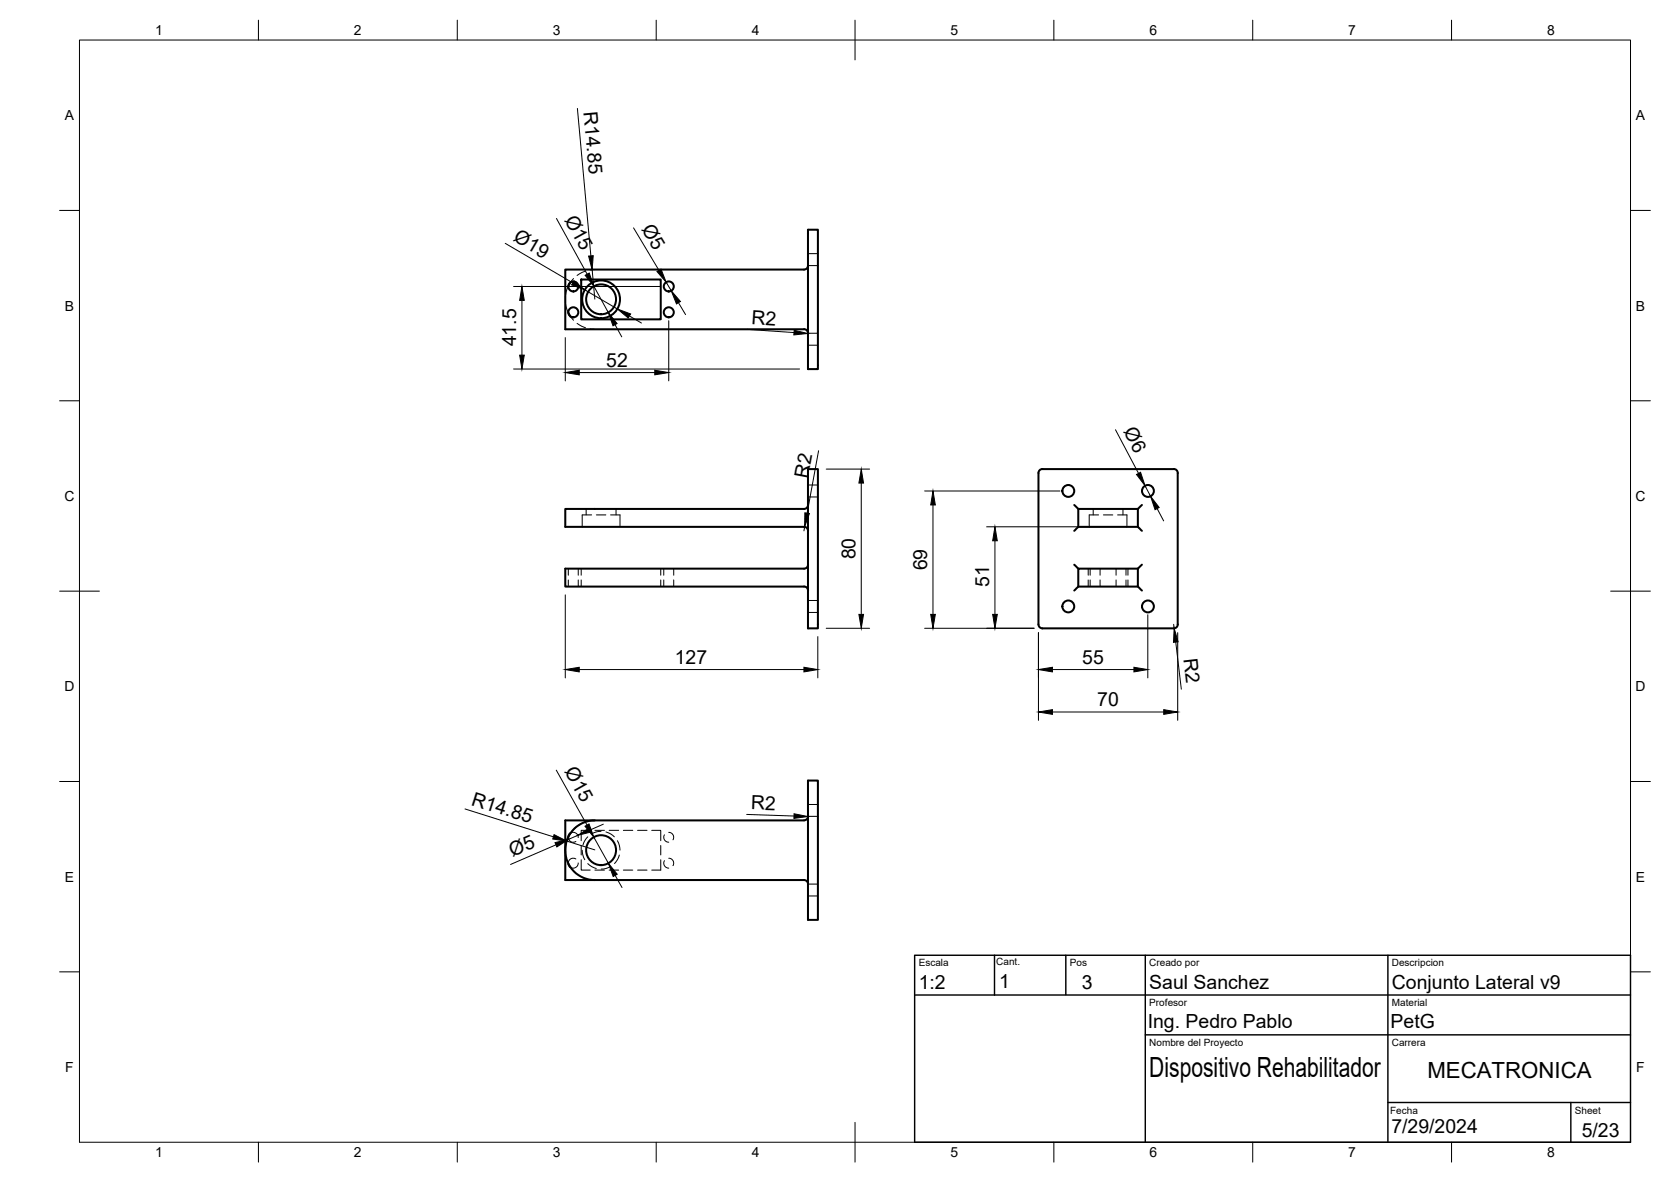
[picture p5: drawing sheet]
<svg xmlns="http://www.w3.org/2000/svg" width="420mm" height="297mm" viewBox="0 0 420 297" stroke-linecap="round" stroke-linejoin="round" font-family="sans-serif">
<!-- layer: Visible -->
<g fill="none" stroke="#000" stroke-width=".51">
<path d="M203.2 57.7h2.5v35.1h-2.5zM142.9 78.6l.5 1M143.4 70.9l-.5 1M146.1 70.2h20v10h-20zM203.2 66.7a1.01 1.01 0 0 1-1 1h-60.1v15h60.1a1.01 1.01 0 0 1 1 1M203.2 117.9h2.5v40h-2.5zM261.4 118.2l.7-.3h33a.97 .97 0 0 1 1 1v38a1.01 1.01 0 0 1-1 1h-33a1.01 1.01 0 0 1-1-1v-38zM203.2 126.9a1.01 1.01 0 0 1-1 1h-60.1v4.5h60.1a1.01 1.01 0 0 1 1 1M270.1 126.9l1 1M271.1 132.4l-1 1M286.1 132.4l1 1M286.1 127.9v4.5h-15"/>
<path d="M286.1 127.9h-15v4.5M287.1 126.9l-1 1M203.2 141.9a1.01 1.01 0 0 1-1 1h-60.1v4.5h60.1a.97 .97 0 0 1 1 1M270.1 141.9l1 1M271.1 147.4l-1 1M286.1 147.4l1 1M286.1 142.9h-15v4.5M286.1 142.9v4.5h-15M287.1 141.9l-1 1M203.2 196.2h2.5v35h-2.5zM142.1 213.7v7.5h60.1a1.01 1.01 0 0 1 1 1M142.9 217l.2 .5 .4 .5"/>
<path d="M143.5 209.3l-.4 .5-.2 .5M149.6 206.2h-7.5v7.4M202.2 206.2h-52.6a7.5 7.5 0 0 0-7.5 7.5 7.5 7.5 0 0 0 7.5 7.5M203.2 205.1a1.01 1.01 0 0 1-1 1"/>
<circle cx="144.2" cy="72" r="1.26"/>
<circle cx="144.2" cy="78.5" r="1.26"/>
<circle cx="151.1" cy="75.2" r="4.8"/>
<circle cx="151.1" cy="75.2" r="3.8"/>
<circle cx="168.2" cy="78.5" r="1.26"/>
<circle cx="168.2" cy="72" r="1.26"/>
<circle cx="268.6" cy="123.4" r="1.49"/>
<circle cx="288.6" cy="123.4" r="1.49"/>
<circle cx="268.6" cy="152.4" r="1.49"/>
<circle cx="288.6" cy="152.4" r="1.49"/>
<circle cx="151.1" cy="213.7" r="3.8"/>
</g>
<!-- layer: Hidden -->
<g fill="none" stroke="#000" stroke-width=".25">
<path d="M142.1 75.3a7.3 7.3 0 0 0 .8 3.3M142.9 71.9a7.3 7.3 0 0 0-.8 3.3M143.4 79.6l.8 .9M144.2 70l-.8 .9M147.2 68.1l-2.1 1.1M149.6 67.7l-1.2 .1M203.2 63.7h2.5M203.2 66.7h2.5M145.1 81.3l2.1 1.1M148.4 82.6l1.2 .1M203.2 83.7h2.5M203.2 86.7h2.5"/>
<path d="M147.4 127.9v1.5M148.8 129.4h-2.4v3M149.9 129.4h2.4M153.5 129.4h2.4v3M154.9 127.9v1.5M203.2 121.9h2.5M203.2 124.9h2.5M274.9 127.9v1.5M276.2 129.4h-2.3v3M277.4 129.4h2.4M281 129.4h2.4v3M282.4 127.9v1.5"/>
<path d="M142.9 142.9v1.7M142.9 145.7v1.7M145.4 142.9v1.7M145.4 145.7v1.7M146.1 142.9v1.7M146.1 145.7v1.7M166.1 142.9v1.7M166.1 145.7v1.7M166.9 142.9v1.7M166.9 145.7v1.7M169.4 142.9v1.7M169.4 145.7v1.7"/>
<path d="M203.2 150.9h2.5M203.2 153.9h2.5M273.6 142.9v1.7M273.6 145.7v1.7M274.1 142.9v1.7M274.1 145.7v1.7M276.6 142.9v1.7M276.6 145.7v1.7M280.6 142.9v1.7M280.6 145.7v1.7M283.1 142.9v1.7M283.1 145.7v1.7"/>
<path d="M283.6 142.9v1.7M283.6 145.7v1.7M142.9 210.3a1.23 1.23 0 0 0 .6 1.2 1.23 1.23 0 0 0 1.3 0M143.4 209.4a1.25 1.25 0 0 1 2 1.1M144.8 215.9a1.23 1.23 0 0 0-1.3-.1 1.23 1.23 0 0 0-.6 1.2M145.4 216.9a1.25 1.25 0 0 1-2 1.1M146.1 216.1v2.6h2.3M146.1 212.5v2.3M146.4 213.7l.2 1.2 .4 1.2M147.8 210.3l-.8 1-.4 1.1M147.8 217l1 .8 1.1 .5M148.4 208.7h-2.3v2.6"/>
<path d="M149.6 218.7h2.4M149.6 208.7h2.4M151.1 208.9l-1.2 .2-1.1 .5M152.4 209.1l1.1 .5 1 .7M153.2 218.7h2.4M153.2 208.7h2.4M153.5 217.8l-1.1 .5-1.2 .1M155.2 211.3l.5 1.1 .2 1.2M155.7 214.9l-.4 1.1-.8 1M156.7 218.7h2.4M156.7 208.7h2.4M160.3 218.7h2.4"/>
<path d="M160.3 208.7h2.4M163.9 208.7h2.2v2.6M166.1 212.5v2.3M166.1 216.1v2.6h-2.2M167.1 209.8a1.23 1.23 0 0 0 1 1.9M167.1 216.3a1.25 1.25 0 0 0 1 1.9M168.1 209.2a1.22 1.22 0 0 1 1.1 1.8M168.1 215.7a1.22 1.22 0 0 1 1.1 1.8M203.2 202.2h2.5M203.2 205.2h2.5M203.2 222.2h2.5M203.2 225.2h2.5"/>
</g>
<!-- layer: BORDER -->
<g fill="none" stroke="#000" stroke-width=".25">
<path d="M20 10.1h390v276.9h-390zM65 5.1v5M115 5.1v5M165 5.1v5M215 5.1v10M265 5.1v5M315 5.1v5M365 5.1v5M15 52.9h5M410 52.9h5M15 100.7h5M410 100.7h5"/>
<path d="M15 148.6h10M405 148.6h10M15 196.4h5M410 196.4h5M15 244.2h5M410 244.2h5M65 287v5M115 287v5M165 287v5M215 282.1v9.9M265 287v5M315 287v5"/>
<path d="M365 287v5"/>
</g>
<!-- layer: FD_Dimensions -->
<g fill="none" stroke="#000" stroke-width=".25">
<path d="M145.2 27.2l3.4 37.1M139.9 54.9l7.7 14M159.3 57.3l6.4 10.6M127 61.2l17 9.9M129.1 72h36.9M131.2 75.5v13.7M147 72.8l8.2 4.8M148.9 67.8l.7 7.4M149.3 72l3.7 6.5M158.3 79.4l3 1.8M167.5 70.9l1.3 2.2M170.6 76.1l1.8 3"/>
<path d="M129.1 92.7h71.9M142.1 84.8v10.9M145.6 93.6h19M154.6 81.6l1.7 3.1M168.1 80.6v15.1M187.8 82.8l11.8 .8M202.2 82.7l.7 .3 .3 .8M205.8 113.3l-2.9 15.7M207.8 117.9h10.9M280.5 108l5.8 11M202.3 132.4l-.2 1M216.6 121.4v33"/>
<path d="M232.5 123.4h34M234.6 126.9v27.5M248.1 132.4h28.3M250.2 135.9v18.5M287.9 122.1l1.4 2.6M291 127.8l1.6 3.1M142.1 149.5v20.9M205.6 160v10.4M207.8 157.9h10.9M232.5 157.9h27.5M261.1 159v22M288.6 154.5v15.9"/>
<path d="M295.1 156.9l.1 1M296.1 159v22M145.6 168.3h56.5M264.6 178.9h28M264.6 168.3h20.5M295.6 161.4l1.4 11.8M139.9 193.5l7.7 13.8M116.9 203.3l22.2 7M139.8 212.3l-11.4 4.9M142.5 211.4l7.1 2.2M145.3 209.9l-2.3 1M147.5 206.4a7.4 7.4 0 0 0-5.3 7"/>
<path d="M149.3 210.4l3.7 6.5M151.7 207.1l-3.2 1.4M154.7 220l1.7 3M187.7 204.7l11.9 .4M203.2 205.1v.1"/>
</g>
<g fill="#000" stroke="#000" stroke-width=".25">
<path d="M131.2 72l.6 3.5h-1.1zM144.3 70.6l2.7 2.2-3.3-1.2zM147.1 69.2l1-.6 1.2 3.4zM148 64.4l1.2-.2-.3 3.6zM155.2 77.6l3.4 1.3-.6 1zM165.2 68.2l1-.6 1.3 3.3zM168.8 73.1l2.3 2.7-1 .6zM130.7 89.2h1.1l-.6 3.5zM142.1 93.6l3.5-.6v1.2zM153 78.5l2.2 2.8-1.1 .6zM164.6 93l3.5 .6-3.5 .6zM199.7 83l3.4 .8-3.5 .4z"/>
<path d="M285.8 119.2l1-.5 1.1 3.4zM202.4 128.9l1.1 .2-1.2 3.3zM216.6 117.9l.5 3.5h-1.1zM234.6 123.4l.6 3.5h-1.2zM250.2 132.4l.6 3.5h-1.2zM289.3 124.7l2.2 2.8-1.1 .6zM216 154.4h1.1l-.5 3.5zM234 154.4h1.2l-.6 3.5zM249.6 154.4h1.2l-.6 3.5zM142.1 168.3l3.5-.6v1.2zM202.1 167.7l3.5 .6-3.5 .6zM261.1 178.9l3.5-.6v1.2z"/>
<path d="M261.1 168.3l3.5-.6v1.2zM285.1 167.7l3.5 .6-3.5 .6zM292.6 178.3l3.5 .6-3.5 .6zM295.2 157.9l1 3.4-1.1 .1zM139.3 209.7l3.2 1.7-3.5-.6zM139.6 211.8l3.4-.9-3 1.9zM147.1 207.6l1-.5 1.2 3.3zM145.3 209.9l3-1.9 .4 1zM153 216.9l2.2 2.8-1 .6zM199.7 204.5l3.4 .7-3.5 .5z"/>
</g>
<!-- layer: TITLEBLOCK -->
<path d="M230 240.1h180v46.9h-180zM230 250h180M250.1 240.1v10M268 240.1v9.9M288 240.1v46.9M349 240.1v46.9M288 260.1h122M349 277.1h61M395 277.1v9.9" fill="none" stroke="#000" stroke-width=".36"/>
<text font-size="7" x="289" y="270.6">Dispositivo Rehabilitador</text>
<text font-size="5.6" x="358.9" y="270.9">MECATRONICA</text>
<g font-size="4.9">
<text x="146.7" y="28.1" transform="rotate(85 146.7 28.1)">R14.85</text>
<text x="141.8" y="55.2" transform="rotate(61 141.8 55.2)">Ø15</text>
<text x="161.2" y="57.5" transform="rotate(59 161.2 57.5)">Ø5</text>
<text x="128.8" y="60.4" transform="rotate(30 128.8 60.4)">Ø19</text>
<text x="188.9" y="81.4" transform="rotate(4 188.9 81.4)">R2</text>
<text x="129.8" y="87.1" transform="rotate(-90 129.8 87.1)">41.5</text>
<text x="152.4" y="92.2">52</text>
<text x="282.4" y="108.4" transform="rotate(62 282.4 108.4)">Ø6</text>
<text x="203.1" y="120.3" transform="rotate(-79 203.1 120.3)">R2</text>
<text x="215.1" y="140.6" transform="rotate(-90 215.1 140.6)">80</text>
<text x="233.1" y="143.3" transform="rotate(-90 233.1 143.3)">69</text>
<text x="248.7" y="147.5" transform="rotate(-90 248.7 147.5)">51</text>
<text x="169.7" y="166.9">127</text>
<text x="272.1" y="166.8">55</text>
<text x="297.6" y="165.7" transform="rotate(83 297.6 165.7)">R2</text>
<text x="275.9" y="177.5">70</text>
<text x="141.8" y="193.8" transform="rotate(61 141.8 193.8)">Ø15</text>
<text x="118.3" y="202.2" transform="rotate(18 118.3 202.2)">R14.85</text>
<text x="188.8" y="203.3" transform="rotate(2 188.8 203.3)">R2</text>
<text x="128.9" y="215.4" transform="rotate(-23 128.9 215.4)">Ø5</text>
<text x="231" y="248.5">1:2</text>
<text x="251.2" y="248.2">1</text>
<text x="272.1" y="248.4">3</text>
<text x="289" y="248.5">Saul Sanchez</text>
<text x="350" y="248.5">Conjunto Lateral v9</text>
<text x="288.6" y="258.3">Ing. Pedro Pablo</text>
<text x="349.7" y="258.4">PetG</text>
<text x="349.8" y="284.8">7/29/2024</text>
<text x="397.7" y="285.7">5/23</text>
</g>
<g font-size="3.5">
<text x="39" y="8.8">1</text>
<text x="89" y="8.8">2</text>
<text x="139" y="8.8">3</text>
<text x="189" y="8.8">4</text>
<text x="239" y="8.8">5</text>
<text x="289" y="8.8">6</text>
<text x="339" y="8.8">7</text>
<text x="389" y="8.8">8</text>
<text x="16.3" y="30.2">A</text>
<text x="411.3" y="30.2">A</text>
<text x="16.3" y="78">B</text>
<text x="411.3" y="78">B</text>
<text x="16.2" y="125.9">C</text>
<text x="411.2" y="125.9">C</text>
<text x="16.2" y="173.7">D</text>
<text x="411.2" y="173.7">D</text>
<text x="16.3" y="221.6">E</text>
<text x="411.3" y="221.6">E</text>
<text x="16.4" y="269.4">F</text>
<text x="411.4" y="269.4">F</text>
<text x="39" y="290.8">1</text>
<text x="89" y="290.8">2</text>
<text x="139" y="290.8">3</text>
<text x="189" y="290.8">4</text>
<text x="239" y="290.8">5</text>
<text x="289" y="290.8">6</text>
<text x="339" y="290.8">7</text>
<text x="389" y="290.8">8</text>
</g>
<g font-size="2.5">
<text x="231" y="242.9">Escala</text>
<text x="250.5" y="242.5">Cant.</text>
<text x="269" y="242.9">Pos</text>
<text x="289" y="242.9">Creado por</text>
<text x="350" y="242.9">Descripcion</text>
<text x="289" y="252.8">Profesor</text>
<text x="350" y="252.8">Material</text>
<text x="289" y="262.9">Nombre del Proyecto</text>
<text x="350" y="262.9">Carrera</text>
<text x="349.5" y="280">Fecha</text>
<text x="396" y="279.9">Sheet</text>
</g>
</svg>
